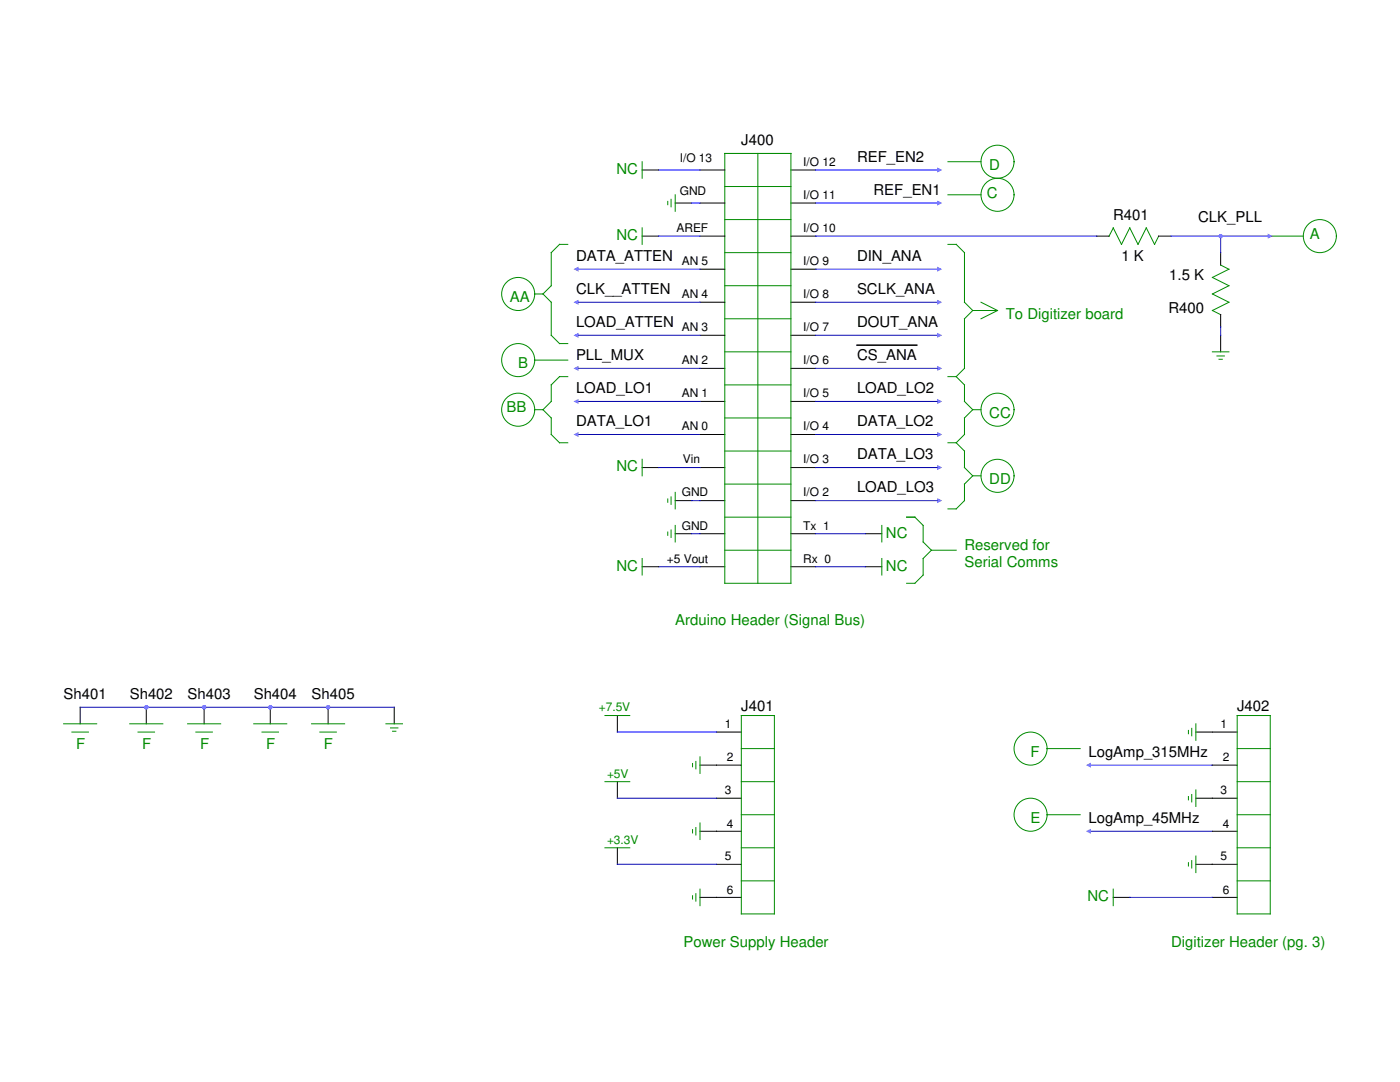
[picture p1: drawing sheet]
<svg xmlns="http://www.w3.org/2000/svg" width="279mm" height="216mm" viewBox="0 0 279 216" stroke-linecap="round" stroke-linejoin="round" font-family="sans-serif">
<g fill="none" stroke="#00f" stroke-width=".2">
<path d="M131.5 33.9h8.2M162.8 33.9h24.7M115 53.7h24.7M131.5 47.1h8.2M138.1 40.5h1.6M162.8 40.5h24.7M162.8 53.7h24.7M162.8 47.1h56.1M233.7 47.1h19.8M243.6 47.1v3.3M115 60.3h24.7M115 66.9h24.7"/>
<path d="M115 73.5h24.7M162.8 60.3h24.7M162.8 66.9h24.7M162.8 73.5h24.7M243.6 65.3v1.6M115 86.7h24.7M115 80.1h24.7M131.5 93.3h8.2M138.1 99.9h1.6M162.8 86.7h24.7M162.8 93.3h24.7M162.8 99.9h24.7"/>
<path d="M162.8 80.1h24.7M131.5 113.1h8.2M138.1 106.5h1.6M162.8 113.1h9.9M162.8 106.5h9.9M16 141.1h62.7M123.2 159.3h19.8M123.2 146.1h19.8M217.2 152.7h24.8M123.2 172.5h19.8M217.2 165.9h24.8M225.5 179.1h16.5"/>
</g>
<g fill="none" stroke="#000" stroke-width=".2">
<path d="M128.2 33.9h3.3M139.7 33.9h4.9M157.8 33.9h5M128.2 47.1h3.3M134.8 40.5h3.3M139.7 53.7h4.9M139.7 47.1h4.9M139.7 40.5h4.9M157.8 53.7h5M157.8 47.1h5M157.8 40.5h5M218.9 47.1h2.5"/>
<path d="M231.2 47.1h2.5M243.6 50.4v2.5M139.7 73.5h4.9M139.7 66.9h4.9M139.7 60.3h4.9M157.8 73.5h5M157.8 66.9h5M157.8 60.3h5M243.6 62.8v2.5M243.6 66.9v3.3M128.2 93.3h3.3M134.8 99.9h3.3"/>
<path d="M139.7 99.9h4.9M139.7 93.3h4.9M139.7 86.7h4.9M139.7 80.1h4.9M157.8 99.9h5M157.8 93.3h5M157.8 86.7h5M157.8 80.1h5M128.2 113.1h3.3M134.8 106.5h3.3M139.7 113.1h4.9M139.7 106.5h4.9"/>
<path d="M157.8 113.1h5M157.8 106.5h5M172.7 113.1h3.3M172.7 106.5h3.3M40.7 141.1v3.3M78.7 141.1v3.3M123.2 142.8v3.3M123.2 156v3.3M139.7 152.7h8.2M143 146.1h4.9M143 159.3h4.9M238.7 146.1h8.2"/>
<path d="M238.7 159.3h8.2M242 152.7h4.9M123.2 169.2v3.3M139.7 165.9h8.2M139.7 179.1h8.2M143 172.5h4.9M222.2 179.1h3.3M238.7 172.5h8.2M242 165.9h4.9M242 179.1h4.9"/>
</g>
<g fill="none" stroke="#008b00" stroke-width=".2">
<path d="M128.2 32.3v3.3M133.9 39.8v1.5M134.8 38.9v3.3M144.6 30.6h13.2v85.8h-13.2zM144.6 37.2h13.2M151.2 30.6v85.8M189.2 38.9h6.6M189.2 32.3h6.6M106.7 58.7h1.7M108.4 58.7l1.6 1.6v6.6l1.7 1.7h1.6M113.3 48.8h-1.6l-1.7 1.6v6.6l-1.6 1.7M128.2 45.5v3.3"/>
<path d="M133.3 40.2v.6M144.6 57h13.2M144.6 50.4h13.2M144.6 43.8h13.2M189.2 48.8h1.6l1.7 1.6v9.9l1.6 1.7M221.3 47.1l.9-1.6 1.6 3.3 1.7-3.3 1.6 3.3 1.7-3.3 1.6 3.3 .8-1.7M243.6 52.9l1.7 .8-3.3 1.7 3.3 1.6-3.3 1.7 3.3 1.6-3.3 1.7 1.6 .8M253.5 47.1h6.6M106.7 71.9h6.6M144.6 76.8h13.2M144.6 63.6h13.2M144.6 70.2h13.2"/>
<path d="M189.2 75.2h1.6M190.8 75.2l1.7 1.6v3.3l1.6 1.7M194.1 62l-1.6 1.6v9.9l-1.7 1.7M194.1 62h5M195.8 60.3l3.3 1.7M199.1 62l-3.3 1.6M242 70.2h3.3M242.9 71h1.5M243.3 71.7h.6M128.2 91.6v3.3M133.3 99.6v.6M133.9 99.2v1.4"/>
<path d="M134.8 98.2v3.3M144.6 90h13.2M144.6 96.6h13.2M144.6 83.4h13.2M189.2 88.3h1.6M190.8 88.3l1.7 1.7v3.3l1.6 1.6M194.1 81.8l-1.6 1.6v3.3l-1.7 1.6M194.1 94.9l-1.6 1.7v3.3l-1.7 1.6h-1.6M194.1 81.8h1.7M194.1 94.9h1.7M128.2 111.4v3.3M133.3 106.2v.6"/>
<path d="M133.9 105.7v1.5M134.8 104.8v3.3M144.6 109.8h13.2M144.6 103.2h13.2M176 104.8v3.3M176 111.4v3.3M180.9 103.2h1.7l1.6 1.6v3.3l1.7 1.7M185.9 109.8l-1.7 1.6v3.3l-1.6 1.7h-1.7M185.9 109.8h4.9M37.4 144.4h6.6M39.1 146.1h3.3M77 144.4h3.3"/>
<path d="M77.9 145.3h1.5M78.3 145.9h.7M120.7 156h5M120.7 142.8h5M138.2 152.3v.7M138.9 151.9v1.5M139.7 151v3.3M147.9 156h6.6M147.9 149.4h6.6M147.9 142.8h6.6v39.6h-6.6zM209 149.4h6.6M237.2 145.7v.7"/>
<path d="M237.2 158.9v.7M237.8 145.3v1.5M237.8 158.5v1.5M238.7 144.4v3.3M238.7 157.6v3.3M246.9 156h6.6M246.9 149.4h6.6M246.9 142.8h6.6v39.6h-6.6zM120.7 169.2h5M138.2 165.5v.7M138.2 178.7v.7M138.9 165.1v1.5"/>
<path d="M138.9 178.3v1.5M139.7 164.2v3.3M139.7 177.4v3.3M147.9 162.6h6.6M147.9 175.8h6.6M147.9 169.2h6.6M209 162.6h6.6M222.2 177.4v3.3M237.2 172.1v.7M237.8 171.7v1.5M238.7 170.8v3.3M246.9 162.6h6.6"/>
<path d="M246.9 175.8h6.6M246.9 169.2h6.6"/>
<circle cx="199.1" cy="38.9" r="3.3"/>
<circle cx="199.1" cy="32.3" r="3.3"/>
<circle cx="103.4" cy="58.7" r="3.3"/>
<circle cx="263.4" cy="47.1" r="3.3"/>
<circle cx="103.4" cy="71.9" r="3.3"/>
<circle cx="199.1" cy="94.9" r="3.3"/>
<circle cx="199.1" cy="81.8" r="3.3"/>
<circle cx="205.7" cy="149.4" r="3.3"/>
<circle cx="205.7" cy="162.6" r="3.3"/>
</g>
<path d="M171 68.9h12" fill="none" stroke="#000" stroke-width=".3"/>
<circle cx="40.7" cy="141.1" r=".41" fill="#a020f0"/>
<path d="M53.9 141.1v3.3" fill="none" stroke="#000" stroke-width=".2"/>
<path d="M50.6 144.4h6.6M52.3 146.1h3.3" fill="none" stroke="#008b00" stroke-width=".2"/>
<circle cx="53.9" cy="141.1" r=".41" fill="#a020f0"/>
<path d="M65.5 141.1v3.3" fill="none" stroke="#000" stroke-width=".2"/>
<path d="M62.2 144.4h6.6M63.8 146.1h3.3" fill="none" stroke="#008b00" stroke-width=".2"/>
<circle cx="65.5" cy="141.1" r=".41" fill="#a020f0"/>
<path d="M29.2 141.1v3.3" fill="none" stroke="#000" stroke-width=".2"/>
<path d="M25.9 144.4h6.6M27.5 146.1h3.3" fill="none" stroke="#008b00" stroke-width=".2"/>
<circle cx="29.2" cy="141.1" r=".41" fill="#a020f0"/>
<path d="M16 141.1v3.3" fill="none" stroke="#000" stroke-width=".2"/>
<g fill="none" stroke="#008b00" stroke-width=".2">
<path d="M113.3 75.2h-1.6l-1.7 1.6v3.3l-1.6 1.7M106.7 81.8h1.7M108.4 81.8l1.6 1.6v3.3l1.7 1.6h1.6M12.7 144.4h6.6M14.3 146.1h3.3"/>
<circle cx="103.4" cy="81.8" r="3.3"/>
</g>
<g fill="#a020f0">
<path d="M114.5 86.7l1-.5v1z"/>
<path d="M187 40l1 .5-1 .5z"/>
<path d="M114.5 60.3l1-.5v1z"/>
<path d="M114.5 53.7l1-.5v1z"/>
<path d="M187 92.8l1 .5-1 .5z"/>
<path d="M187 86.2l1 .5-1 .5z"/>
<path d="M187 33.4l1 .5-1 .5z"/>
<path d="M187 99.4l1 .5-1 .5z"/>
<path d="M114.5 66.9l1-.5v1z"/>
<path d="M114.5 80.1l1-.5v1z"/>
<path d="M216.7 152.7l1-.5v1z"/>
<path d="M187 66.4l1 .5-1 .5z"/>
<path d="M187 59.8l1 .5-1 .5z"/>
<path d="M187 53.2l1 .5-1 .5z"/>
<path d="M216.7 165.9l1-.5v1z"/>
<path d="M114.5 73.5l1-.5v1z"/>
<path d="M187 79.6l1 .5-1 .5z"/>
<path d="M187 73l1 .5-1 .5z"/>
<path d="M253 46.6l1 .5-1 .5z"/>
<circle cx="243.6" cy="47.1" r=".41"/>
<circle cx="40.7" cy="141.1" r=".41"/>
<circle cx="53.9" cy="141.1" r=".41"/>
<circle cx="65.5" cy="141.1" r=".41"/>
<circle cx="29.2" cy="141.1" r=".41"/>
</g>
<g font-size="3">
<text x="147.9" y="29">J400</text>
<text x="171" y="32.3">REF_EN2</text>
<text x="174.3" y="38.9">REF_EN1</text>
<text x="222.2" y="43.8">R401</text>
<text x="239.1" y="44.4">CLK_PLL</text>
<text x="115" y="52.1">DATA_ATTEN</text>
<text x="171" y="52.1">DIN_ANA</text>
<text x="223.8" y="52.1">1 K</text>
<text x="115" y="58.7">CLK__ATTEN</text>
<text x="171" y="58.7">SCLK_ANA</text>
<text x="233.4" y="55.9">1.5 K</text>
<text x="115" y="65.3">LOAD_ATTEN</text>
<text x="171" y="65.3">DOUT_ANA</text>
<text x="233.2" y="62.5">R400</text>
<text x="115" y="71.9">PLL_MUX</text>
<text x="171" y="71.9">CS_ANA</text>
<text x="115" y="78.5">LOAD_LO1</text>
<text x="171" y="78.5">LOAD_LO2</text>
<text x="115" y="85">DATA_LO1</text>
<text x="171" y="85">DATA_LO2</text>
<text x="171" y="91.6">DATA_LO3</text>
<text x="171" y="98.2">LOAD_LO3</text>
<text x="12.7" y="139.5">Sh401</text>
<text x="25.9" y="139.5">Sh402</text>
<text x="37.4" y="139.5">Sh403</text>
<text x="50.6" y="139.5">Sh404</text>
<text x="62.2" y="139.5">Sh405</text>
<text x="147.9" y="142">J401</text>
<text x="246.9" y="142">J402</text>
<text x="217.2" y="151">LogAmp_315MHz</text>
<text x="217.2" y="164.2">LogAmp_45MHz</text>
</g>
<g font-size="3" fill="#008b00">
<text x="123" y="34.7">NC</text>
<text x="197.4" y="33.9">D</text>
<text x="196.9" y="39.4">C</text>
<text x="123" y="47.9">NC</text>
<text x="261.4" y="47.6">A</text>
<text x="101.8" y="60.3">AA</text>
<text x="200.7" y="63.6">To Digitizer board</text>
<text x="103.4" y="73.5">B</text>
<text x="101.1" y="82.3">BB</text>
<text x="197.4" y="83.4">CC</text>
<text x="123" y="94.1">NC</text>
<text x="197.4" y="96.6">DD</text>
<text x="176.8" y="107.3">NC</text>
<text x="123" y="113.9">NC</text>
<text x="176.8" y="113.9">NC</text>
<text x="192.5" y="109.8">Reserved for</text>
<text x="192.5" y="113.1">Serial Comms</text>
<text x="134.8" y="124.6">Arduino Header (Signal Bus)</text>
<text x="15.2" y="149.4">F</text>
<text x="28.4" y="149.4">F</text>
<text x="39.9" y="149.4">F</text>
<text x="53.1" y="149.4">F</text>
<text x="64.7" y="149.4">F</text>
<text x="205.7" y="151">F</text>
<text x="205.7" y="164.2">E</text>
<text x="217" y="179.8">NC</text>
<text x="136.4" y="189">Power Supply Header</text>
<text x="233.7" y="189">Digitizer Header (pg. 3)</text>
</g>
<g font-size="2.4">
<text x="135.7" y="32.4">I/O 13</text>
<text x="160.3" y="33.1">I/O 12</text>
<text x="135.7" y="39">GND</text>
<text x="160.3" y="39.7">I/O 11</text>
<text x="135" y="46.3">AREF</text>
<text x="160.3" y="46.3">I/O 10</text>
<text x="136.1" y="52.9">AN 5</text>
<text x="160.3" y="52.9">I/O 9</text>
<text x="136.1" y="59.5">AN 4</text>
<text x="160.3" y="59.5">I/O 8</text>
<text x="136.1" y="66.1">AN 3</text>
<text x="160.3" y="66.1">I/O 7</text>
<text x="136.1" y="72.7">AN 2</text>
<text x="160.3" y="72.7">I/O 6</text>
<text x="136.1" y="79.3">AN 1</text>
<text x="160.3" y="79.3">I/O 5</text>
<text x="136.1" y="85.9">AN 0</text>
<text x="160.3" y="85.9">I/O 4</text>
<text x="136.3" y="92.5">Vin</text>
<text x="160.3" y="92.5">I/O 3</text>
<text x="136.1" y="99.1">GND</text>
<text x="160.3" y="99.1">I/O 2</text>
<text x="136.1" y="105.7">GND</text>
<text x="160.3" y="105.7">Tx 1</text>
<text x="133.1" y="112.3">+5 Vout</text>
<text x="160.3" y="112.3">Rx 0</text>
<text x="144.6" y="145.3">1</text>
<text x="243.6" y="145.3">1</text>
<text x="145.1" y="151.9">2</text>
<text x="244" y="151.9">2</text>
<text x="144.6" y="158.4">3</text>
<text x="243.6" y="158.4">3</text>
<text x="145.1" y="165.1">4</text>
<text x="244" y="165.1">4</text>
<text x="144.6" y="171.6">5</text>
<text x="243.6" y="171.6">5</text>
<text x="145.1" y="178.3">6</text>
<text x="244" y="178.3">6</text>
</g>
<g font-size="2.4" fill="#008b00">
<text x="119.5" y="142">+7.5V</text>
<text x="121.1" y="155.1">+5V</text>
<text x="121.1" y="168.3">+3.3V</text>
</g>
</svg>
